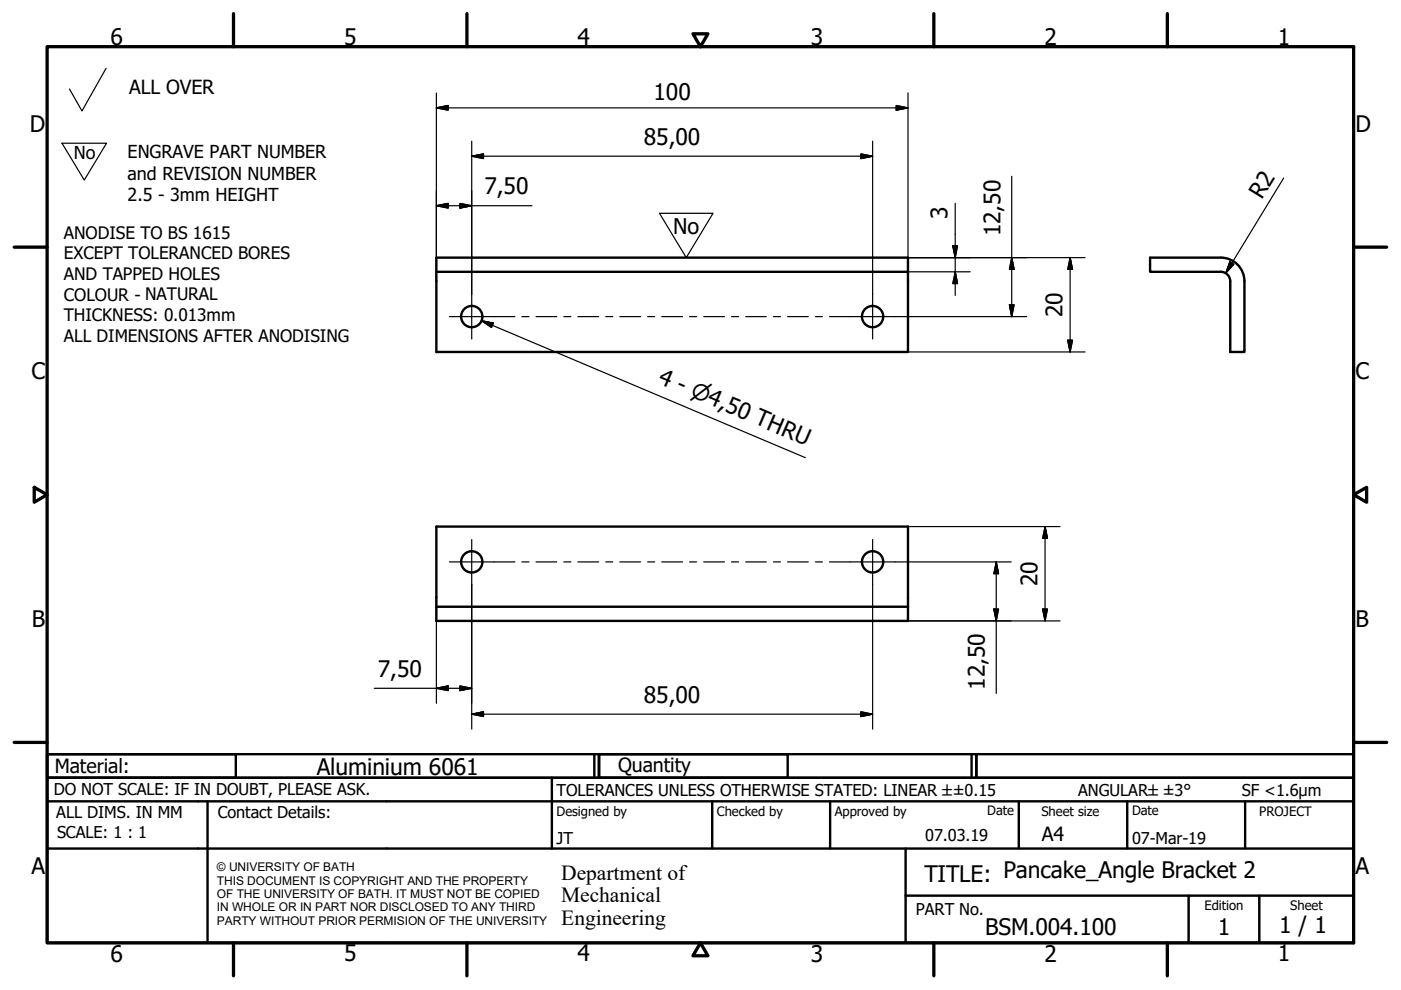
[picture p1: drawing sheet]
<svg xmlns="http://www.w3.org/2000/svg" width="297mm" height="210mm" viewBox="0 0 297 210" stroke-linecap="round" stroke-linejoin="round" font-family="sans-serif">
<!-- layer: Visible (ISO) -->
<g fill="none" stroke="#000" stroke-width=".51">
<path d="M92.5 57.6v-3h100v3h-100v17h100v-17M243.8 54.6h15a5 5 0 0 1 5 5v15h-3v-15a2 2 0 0 0-2-2h-15zM92.5 111.6h100v20h-100zM92.5 128.6h100"/>
<circle cx="100" cy="67.1" r="2.25"/>
<circle cx="185" cy="67.1" r="2.25"/>
<circle cx="100" cy="119.1" r="2.25"/>
<circle cx="185" cy="119.1" r="2.25"/>
</g>
<!-- layer: Border (ISO) -->
<g fill="none" stroke="#000" stroke-width=".7">
<path d="M10 9.9h277v190h-277zM49.5 2.9v7M99 2.9v7M146.9 7.2h3.2l-1.6 2.7zM198 2.9v7M247.5 2.9v7M3 52.4h7M287 52.4h7M7.3 103.3l2.7 1.6-2.7 1.6zM287 104.9l2.8-1.6v3.2zM3 157.4h7M287 157.4h7"/>
<path d="M49.5 199.9v7M99 199.9v7M148.5 199.9l1.6 2.7h-3.2zM198 199.9v7M247.5 199.9v7"/>
</g>
<!-- layer: Title (ISO) -->
<g fill="none" stroke="#000" stroke-width=".51">
<path d="M10 159.9h40v5h-40zM10 159.9h117v5h-117zM126 159.9v5M127 159.9h40v5h-40zM127 159.9h80v5h-80zM206 159.9v5M207 159.9h80v5h-80zM10 169.9v-5h277v5M10 169.9h277v30h-277zM10 179.9h277M44 169.9v30M117 164.9v15"/>
<path d="M151 169.9v10M176 169.9v10M192 179.9v20M216 169.9v10M239 169.9v10M264 169.9v10M192 189.9h95M252 189.9v10M267 189.9v10"/>
</g>
<!-- layer: Sketch Geometry (ISO) -->
<path d="M22.5 14.5l-5.1 9-2.7-4.6M13.1 30.4h9.5l-4.7 7.8zM139.8 45.2h11.4l-5.7 9.4z" fill="none" stroke="#000" stroke-width=".25"/>
<path d="M145.5 64h.1" fill="none" stroke="#fff" stroke-width=".21"/>
<!-- layer: Dimension (ISO) -->
<g fill="none" stroke="#000" stroke-width=".25">
<path d="M92.5 19.7v39.9M192.5 19.7v34.9h37.6M92.5 22.9l2.5-.5v1zM92.5 22.9h100M100 33.1l2.5-.5v1zM100 29.9v32.5M100 33.1h85M182.5 32.6l2.5 .5-2.5 .5zM185 29.9v32.5M190 22.4l2.5 .5-2.5 .5zM214.5 37.4v29.7M272.2 37.8l-12.3 20.1"/>
<path d="M92.5 43.6l2.5-.5v1zM92.5 43.6h20.3M97.5 43.1l2.5 .5-2.5 .5zM192.5 57.6h13.2M202 52.1h1l-.5 2.5zM202.5 57.6l.5 2.5h-1zM202.5 43.1v19.5M214.5 54.6l.5 2.5h-1zM226.9 54.6l.5 2.5h-1zM226.9 54.6v20M260.8 55.5l.8 .5-1.7 1.9zM189.8 67.1h27.9"/>
<path d="M192.5 74.6h37.6M214 64.6h1l-.5 2.5zM226.4 72.1h1l-.5 2.5zM189.8 119.1h24.6M192.5 111.6h32.2M211.2 119.1l.5 2.5h-1zM211.2 119.1v27.9M221.6 111.6l.5 2.5h-1zM221.6 111.6v20M92.5 126.6v22.5M100 123.9v30.7M185 123.9v30.7"/>
<path d="M192.5 131.6h32.2M210.7 129.1h1l-.5 2.5zM221.1 129.1h1l-.5 2.5zM79.4 145.9h20.6M92.5 145.9l2.5-.5v1zM97.5 145.4l2.5 .5-2.5 .5zM100 151.4l2.5-.5v1zM100 151.4h85M182.5 150.9l2.5 .5-2.5 .5z"/>
</g>
<g fill="#000" stroke="#000" stroke-width=".25">
<path d="M92.5 22.9l2.5-.5zM92.5 22.9l2.5-.5v1zM100 33.1l2.5-.5zM100 33.1l2.5-.5v1zM182.5 33.6l2.5-.5zM182.5 32.6l2.5 .5-2.5 .5zM190 23.4l2.5-.5zM190 22.4l2.5 .5-2.5 .5zM92.5 43.6l2.5-.5zM92.5 43.6l2.5-.5v1zM97.5 44.1l2.5-.5zM97.5 43.1l2.5 .5-2.5 .5z"/>
<path d="M202 52.1l.5 2.5zM202 52.1h1l-.5 2.5zM214.5 54.6l.5 2.5zM214.5 54.6l.5 2.5h-1zM226.9 54.6l.5 2.5zM226.9 54.6l.5 2.5h-1zM260.8 55.5l-.9 2.4zM260.8 55.5l.8 .5-1.7 1.9zM202.5 57.6l.5 2.5zM202.5 57.6l.5 2.5h-1zM214 64.6l.5 2.5zM214 64.6h1l-.5 2.5z"/>
<path d="M226.4 72.1l.5 2.5zM226.4 72.1h1l-.5 2.5zM221.6 111.6l.5 2.5zM221.6 111.6l.5 2.5h-1zM210.7 129.1l.5 2.5zM210.7 129.1h1l-.5 2.5zM211.2 119.1l.5 2.5zM211.2 119.1l.5 2.5h-1zM221.1 129.1l.5 2.5zM221.1 129.1h1l-.5 2.5zM92.5 145.9l2.5-.5zM92.5 145.9l2.5-.5v1z"/>
<path d="M97.5 146.4l2.5-.5zM97.5 145.4l2.5 .5-2.5 .5zM100 151.4l2.5-.5zM100 151.4l2.5-.5v1zM182.5 151.9l2.5-.5zM182.5 150.9l2.5 .5-2.5 .5z"/>
</g>
<!-- layer: Symbol (ISO) -->
<path d="M102.1 68l2.5 .5-.4 .9zM102.1 68l68.7 29" fill="none" stroke="#000" stroke-width=".25"/>
<path d="M102.1 68l2.5 .5zM102.1 68l2.5 .5-.4 .9z" fill="#000" stroke="#000" stroke-width=".25"/>
<!-- layer: Center Mark (ISO) -->
<path d="M100 62.4v9.5M185 62.4v9.5M100 114.4v9.5M185 114.4v9.5" fill="none" stroke="#000" stroke-width=".25"/>
<!-- layer: Centerline (ISO) -->
<g fill="none" stroke="#000" stroke-width=".25">
<path d="M95.3 67.1h13.9M110.7 67.1h1.5M113.6 67.1h4.4M119.5 67.1h1.5M122.5 67.1h4.4M128.4 67.1h1.5M131.4 67.1h4.4M137.3 67.1h1.5M140.3 67.1h4.4M146.2 67.1h1.5M149.2 67.1h4.4M155.1 67.1h1.5"/>
<path d="M158.1 67.1h4.4M164 67.1h1.5M167 67.1h4.4M172.9 67.1h1.5M175.9 67.1h13.9M95.3 119.1h13.9M110.7 119.1h1.5M113.6 119.1h4.4M119.5 119.1h1.5M122.5 119.1h4.4M128.4 119.1h1.5M131.4 119.1h4.4"/>
<path d="M137.3 119.1h1.5M140.3 119.1h4.4M146.2 119.1h1.5M149.2 119.1h4.4M155.1 119.1h1.5M158.1 119.1h4.4M164 119.1h1.5M167 119.1h4.4M172.9 119.1h1.5M175.9 119.1h13.9"/>
</g>
<g font-size="4.8">
<text x="23.4" y="9.5">6</text>
<text x="72.9" y="9.5">5</text>
<text x="122.4" y="9.5">4</text>
<text x="171.9" y="9.5">3</text>
<text x="221.4" y="9.5">2</text>
<text x="270.9" y="9.5">1</text>
<text x="138.6" y="21.3">100</text>
<text x="6.3" y="27.9">D</text>
<text x="287.4" y="27.9">D</text>
<text x="136.5" y="30.7">85,00</text>
<text x="102.7" y="41.2">7,50</text>
<text x="200.9" y="46.5" transform="rotate(-90 200.9 46.5)">3</text>
<text x="267.5" y="42.4" transform="rotate(-59 267.5 42.4)">R2</text>
<text x="212.1" y="50.1" transform="rotate(-90 212.1 50.1)">12,50</text>
<text x="225.3" y="67.3" transform="rotate(-90 225.3 67.3)">20</text>
<text x="6.7" y="80.4">C</text>
<text x="139.3" y="81.1" transform="rotate(23 139.3 81.1)">4 - ⌀4,50 THRU</text>
<text x="287.4" y="80.4">C</text>
<text x="220" y="124.3" transform="rotate(-90 220 124.3)">20</text>
<text x="6.8" y="132.9">B</text>
<text x="287.4" y="132.9">B</text>
<text x="80.1" y="143.5">7,50</text>
<text x="136.5" y="149">85,00</text>
<text x="208.8" y="146.3" transform="rotate(-90 208.8 146.3)">12,50</text>
<text x="67.1" y="164.3">Aluminium 6061</text>
<text x="6.7" y="185.4">A</text>
<text x="287.4" y="185.4">A</text>
<text x="196" y="187">TITLE: Pancake_Angle Bracket 2</text>
<text x="271.2" y="197.9">1 / 1</text>
<text x="23.4" y="203.9">6</text>
<text x="72.9" y="203.8">5</text>
<text x="122.4" y="203.8">4</text>
<text x="171.9" y="203.9">3</text>
<text x="208.9" y="198.2">BSM.004.100</text>
<text x="221.4" y="203.9">2</text>
<text x="258.2" y="198.2">1</text>
<text x="270.9" y="203.8">1</text>
</g>
<g font-size="4.6">
<text x="142.7" y="49.7">No</text>
<text x="119" y="186.5">Department of</text>
<text x="119" y="191.3">Mechanical</text>
<text x="119" y="196">Engineering</text>
</g>
<g font-size="4.1">
<text x="27.4" y="20">ALL OVER</text>
<text x="11.6" y="163.9">Material:</text>
<text x="131" y="163.7">Quantity</text>
<text x="220.9" y="178.4">A4</text>
</g>
<g font-size="3.8">
<text x="15.7" y="33.7">No</text>
<text x="27.1" y="33.6">ENGRAVE PART NUMBER</text>
<text x="27.1" y="38.1">and REVISION NUMBER</text>
<text x="27.1" y="42.7">2.5 - 3mm HEIGHT</text>
</g>
<g font-size="3.6">
<text x="13.5" y="50.6">ANODISE TO BS 1615</text>
<text x="13.5" y="55">EXCEPT TOLERANCED BORES</text>
<text x="13.5" y="59.4">AND TAPPED HOLES</text>
<text x="13.5" y="63.7">COLOUR - NATURAL</text>
<text x="13.5" y="68.1">THICKNESS: 0.013mm</text>
<text x="13.5" y="72.4">ALL DIMENSIONS AFTER ANODISING</text>
</g>
<g font-size="3.5">
<text x="11.4" y="168.5">DO NOT SCALE: IF IN DOUBT, PLEASE ASK.</text>
<text x="11.9" y="173.5">ALL DIMS. IN MM</text>
<text x="46.2" y="173.5">Contact Details:</text>
<text x="118" y="168.8">TOLERANCES UNLESS OTHERWISE STATED: LINEAR ±±0.15</text>
<text x="228.6" y="168.8">ANGULAR±±3°</text>
<text x="263.3" y="168.8">SF &lt;1.6µm</text>
<text x="12.1" y="177.6">SCALE: 1 : 1</text>
<text x="118" y="178.9">JT</text>
<text x="196.2" y="178.3">07.03.19</text>
<text x="240" y="178.9">07-Mar-19</text>
<text x="194.2" y="194.1">PART No.</text>
</g>
<g font-size="2.8">
<text x="118" y="173">Designed by</text>
<text x="152" y="173">Checked by</text>
<text x="177" y="173">Approved by</text>
<text x="209.3" y="172.9">Date</text>
<text x="220.8" y="173">Sheet size</text>
<text x="240" y="172.9">Date</text>
<text x="267" y="172.9">PROJECT</text>
<text x="255.4" y="193">Edition</text>
<text x="273.6" y="193">Sheet</text>
</g>
<g font-size="2.5">
<text x="46" y="184.7">© UNIVERSITY OF BATH</text>
<text x="46" y="187.6">THIS DOCUMENT IS COPYRIGHT AND THE PROPERTY</text>
<text x="46" y="190.4">OF THE UNIVERSITY OF BATH. IT MUST NOT BE COPIED</text>
<text x="46" y="193.2">IN WHOLE OR IN PART NOR DISCLOSED TO ANY THIRD</text>
<text x="46" y="196.1">PARTY WITHOUT PRIOR PERMISION OF THE UNIVERSITY</text>
</g>
</svg>
